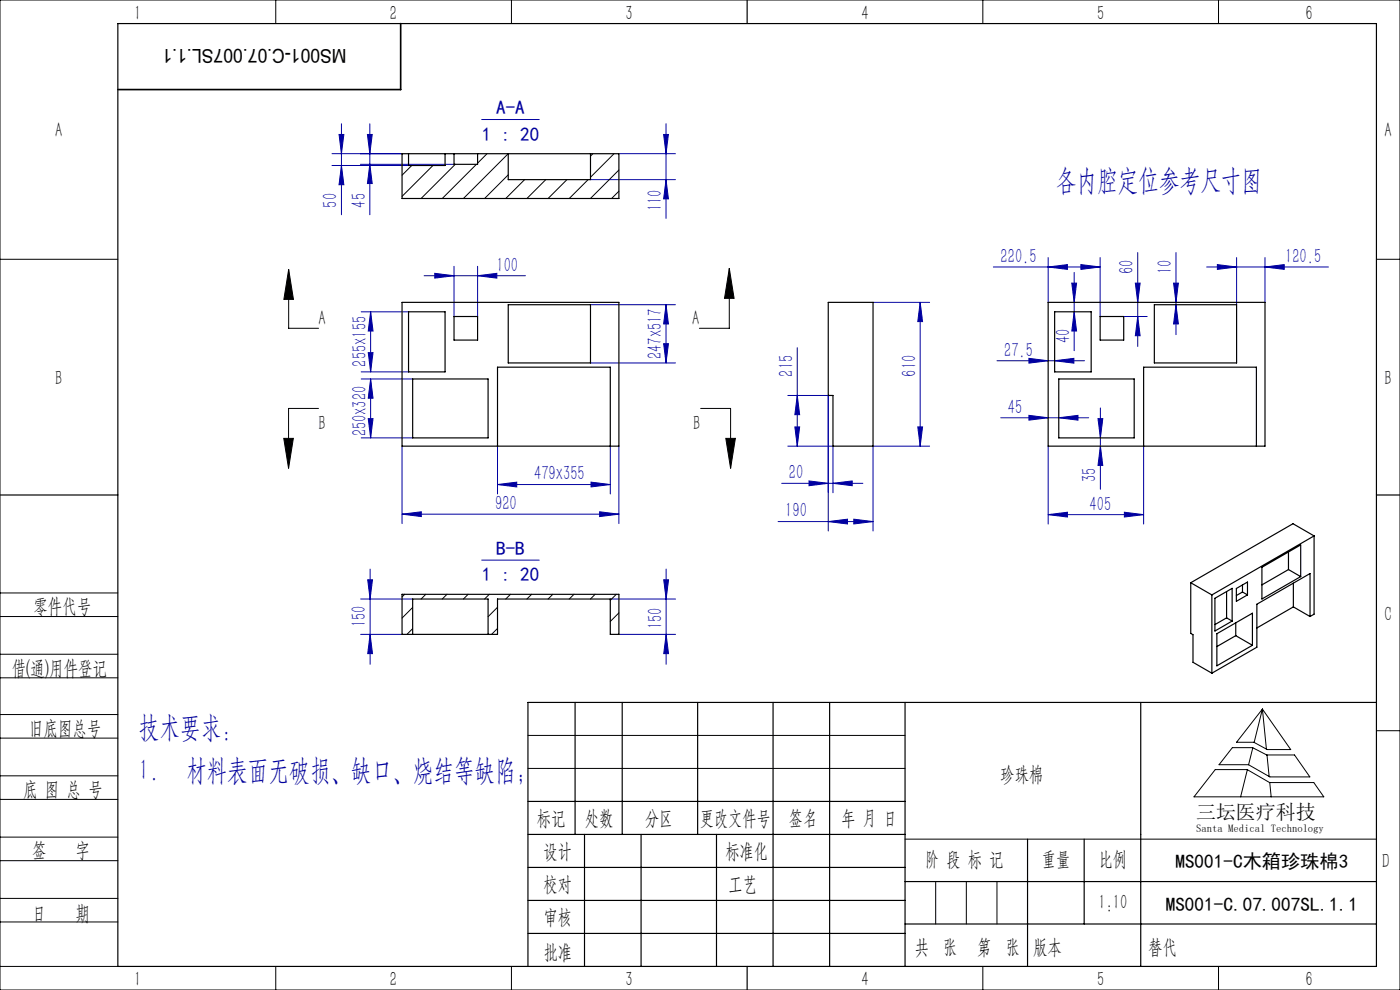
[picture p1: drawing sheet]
<svg xmlns="http://www.w3.org/2000/svg" width="297mm" height="210mm" viewBox="0 0 297 210" stroke-linecap="round" stroke-linejoin="round" font-family="sans-serif">
<g fill="none" stroke="#000" stroke-width=".21">
<path d="M0 0h297v210h-297zM58.5 0v5M108.5 0v5M208.5 0v5M258.5 0v5M0 55h25M61.2 57.2l1.1 6.3h-2.1zM61.2 57.2v12.4h6.4M154.7 56.9l1 6.4h-2zM154.7 56.9v12.7h-6.3M292 55h5M60.2 93h2l-1 6.3z"/>
<path d="M67.6 86.6h-6.4v12.7M148.6 86.6h6.4v12.7M154 93h2l-1 6.3zM0 138.8h25M0 125.8h25M0 130.8h25M0 143.8h25M0 156.6h25M0 151.6h25M112 156h80M261.4 158.6h4.3l3 1.5h5.9l3.3 4.7h-8.5l-4.5-2.6h-6.3zM265.8 158.6l-.9 3.6"/>
<path d="M267.8 150.4l6 8.6h-5l-2.8-1.5h-3.7zM267.8 150.4l-1.7 7.1M267.8 150.4l.9 8.5M292 155h5M0 169.6h25M0 164.6h25M0 177.6h25M112 163h80M192 178h100M257.8 163.2h6.8l4.7 2.8h9.4l2.1 3h-27.5zM264.6 163.3l-1.4 5.7M268.8 160.1l.4 4.6"/>
<path d="M269.4 166l.3 3M0 182.6h25M0 190.6h25M0 195.6h25M198.5 187v9M205 187v9M211.5 187v9M0 205h25M58.5 205v5M108.5 205v5M208.5 205v5M258.5 205v5"/>
</g>
<g fill="none" stroke="#0000a0" stroke-width=".21">
<path d="M70.4 35.1h16.3M70.4 32.6h14.9M71.9 28.5h1l-.5 4.1zM72.4 35.1l.5 4.1h-1zM72.4 26.3v19.3M76.5 34.9h19.8M77.9 28.5h1.1l-.5 4.1zM78.5 34.9l.5 4h-1.1zM78.5 26.3v19.3M102.2 25.4h12.2M125.3 38.1h18M131.3 32.6h12"/>
<path d="M140.8 28.5h1l-.5 4.1zM141.3 26.3v20M141.3 38.1l.5 4.1h-1zM90 58.5h21.5M92.2 58l4.1 .5-4.1 .5zM96.3 56.5v10.6M101.3 58.5l4.1-.5v1zM101.3 56.5v10.6M210.7 56.6h22.7M222.4 56.6l4-.5v1zM222.4 54.6v9.5M227.9 57.8v16.6"/>
<path d="M229.3 56.1l4.1 .5-4.1 .5zM233.4 54.6v12.5M241.4 53.6v19.9M249.5 53.6v17.4M256 56.6h25.8M258.3 56.1l4 .5-4 .5zM262.3 54.6v10M268.4 56.6l4-.5v1zM268.4 54.6v9.5M76.6 78.9h10.1M76.6 66.1h10.1M78.1 74.8h1l-.5 4.1z"/>
<path d="M78.6 66.1l.5 4.1h-1zM78.6 66.1v12.8M125.3 77h18M125.3 64.6h18M140.8 72.9h1l-.5 4.1zM141.3 64.6l.5 4.1h-1zM141.3 64.6v12.4M169.1 73.8v20.8M185.2 64.1h12M195.2 64.1v30.5M195.2 64.1l.5 4.1h-1zM211.5 76.5h18.6"/>
<path d="M218.3 76l4.1 .5-4.1 .5zM223.7 76.5l4.1-.5v1zM227.4 60.1h1l-.5 4zM227.9 66.1l.5 4.1h-1zM238.4 67.1h5M240.9 60.1h1l-.5 4zM241.4 67.1l.5 4.1h-1zM249 60.1h1l-.5 4zM249.5 64.6l.5 4.1h-1zM76.6 80.4h10.9M76.6 92.9h10.9M78.1 88.8h1l-.5 4.1z"/>
<path d="M78.6 80.4v12.5M78.6 80.4l.5 4.1h-1zM85.3 94.6v16.5M105.5 94.6v10.2M129.5 94.6v10.2M131.3 94.6v16.5M167.1 83.9h8.6v28.7M167.1 94.6h9.6v9.9M168.6 90.6h1l-.5 4zM169.1 83.9l.5 4.1h-1zM194.7 90.6h1l-.5 4zM197.2 94.6h-12v18"/>
<path d="M212.3 88.6h18.7M218.3 88.1l4.1 .5-4.1 .5zM222.4 94.6v16.6M224.6 88.6l4.1-.5v1zM232.9 88.8h1l-.5 4.1zM233.4 86.5v17.3M233.4 94.6l.5 4.1h-1zM242.6 94.6v16.6M85.3 109.1l4.1-.5v1zM85.3 109.1h46M102.2 118.8h12.2M105.5 102.8l4.1-.5v1z"/>
<path d="M105.5 102.8h24M125.4 102.3l4.1 .5-4.1 .5zM127.2 108.6l4.1 .5-4.1 .5zM165.1 110.6h20.1M165.8 102.5h17.3M171.6 102l4.1 .5-4.1 .5zM175.7 110.6l4.1-.5v1zM176.7 102.5l4.1-.5v1zM181.1 110.1l4.1 .5-4.1 .5zM222.4 109.2l4-.5v1zM222.4 109.2h20.2M238.5 108.7l4.1 .5-4.1 .5z"/>
<path d="M76.5 134.6h8.8M76.5 127.1h11M78 123h1l-.5 4.1zM78.5 120.7v20.2M78.5 134.6l.5 4h-1zM129.5 127.1h13.8M131.3 134.6h12M140.8 123h1l-.5 4.1zM141.3 120.7v20.2M141.3 134.6l.5 4h-1z"/>
</g>
<g fill="none" stroke="#000" stroke-width=".25">
<path d="M25 5h267v200h-267zM158.5 0v5M0 105h25M292 105h5M122 149v28M132 149v28M148 149v28M164 149v56M176 149v56M192 149v56M242 149v56M292 149h-180v56"/>
<path d="M112 170h80M112 177h80M124 177v28M136 177v28M152 177v28M218 178v27M230 178v18M112 184h80M112 191h80M112 198h80M192 187h100M192 196h100"/>
<path d="M158.5 205v5"/>
</g>
<path d="M85 5v14h-60" fill="none" stroke="#000" stroke-width=".35"/>
<g fill="#000">
<path d="M154.7 56.9l1 6.4h-2zM61.2 57.2l1.1 6.3h-2.1z"/>
<path d="M154 93h2l-1 6.3zM60.2 93h2l-1 6.3z"/>
</g>
<g fill="#0000a0">
<path d="M101.3 58.5l4.1-.5v1zM92.2 58l4.1 .5-4.1 .5zM125.4 102.3l4.1 .5-4.1 .5zM105.5 102.8l4.1-.5v1zM224.6 88.6l4.1-.5v1zM218.3 88.1l4.1 .5-4.1 .5zM223.7 76.5l4.1-.5v1zM218.3 76l4.1 .5-4.1 .5zM229.3 56.1l4.1 .5-4.1 .5zM222.4 56.6l4-.5v1z"/>
<path d="M85.3 109.1l4.1-.5v1zM127.2 108.6l4.1 .5-4.1 .5zM222.4 109.2l4-.5v1zM238.5 108.7l4.1 .5-4.1 .5zM258.3 56.1l4 .5-4 .5zM268.4 56.6l4-.5v1z"/>
<path d="M171.6 102l4.1 .5-4.1 .5zM176.7 102.5l4.1-.5v1z"/>
<path d="M181.1 110.1l4.1 .5-4.1 .5zM175.7 110.6l4.1-.5v1z"/>
<path d="M78.1 74.8h1l-.5 4.1zM78.6 66.1l.5 4.1h-1zM140.8 72.9h1l-.5 4.1zM141.3 64.6l.5 4.1h-1zM227.9 66.1l.5 4.1h-1zM227.4 60.1h1l-.5 4zM241.4 67.1l.5 4.1h-1zM240.9 60.1h1l-.5 4zM249.5 64.6l.5 4.1h-1zM249 60.1h1l-.5 4z"/>
<path d="M78.5 134.6l.5 4h-1zM78 123h1l-.5 4.1z"/>
<path d="M72.4 35.1l.5 4.1h-1zM71.9 28.5h1l-.5 4.1zM78.5 34.9l.5 4h-1.1zM77.9 28.5h1.1l-.5 4.1z"/>
<path d="M169.1 83.9l.5 4.1h-1zM168.6 90.6h1l-.5 4z"/>
<path d="M78.6 80.4l.5 4.1h-1zM78.1 88.8h1l-.5 4.1zM140.8 28.5h1l-.5 4.1zM141.3 38.1l.5 4.1h-1zM232.9 88.8h1l-.5 4.1zM233.4 94.6l.5 4.1h-1z"/>
<path d="M140.8 123h1l-.5 4.1zM141.3 134.6l.5 4h-1z"/>
<path d="M195.2 64.1l.5 4.1h-1zM194.7 90.6h1l-.5 4z"/>
</g>
<g fill="none" stroke="#000" stroke-width=".25">
<path d="M85.3 32.6h46v9.5h-46zM86.7 32.6v2.5h7.7v-2.5M96.3 32.6v2.3h5v-2.3M107.8 32.6v5.5h17.5v-5.5M85.3 64.1h46v30.5h-46zM86.7 66.1h7.7v12.8h-7.7zM96.3 67.1h5v5h-5zM107.8 64.6h17.5v12.4h-17.5zM175.7 64.1h9.5v30.5h-8.5v-10.7h-1zM222.4 64.1h46v30.5h-46zM223.7 66.1h7.8v12.8h-7.8zM233.4 67.1h5v5h-5z"/>
<path d="M244.9 64.6h17.4v12.4h-17.4zM87.5 80.4h16v12.5h-16zM105.5 94.6v-16.7h24v16.7M224.6 80.4h16v12.5h-16zM242.6 94.6v-16.7h23.9v16.7M273.3 117.1v3.7M278.8 113.7l-21.7 12.5M278.8 113.7v16.6l-.9 .5M278.8 113.7l-4.5-2.6-21.7 12.5M85.3 126.1h46v8.5h-1.8v-7.5h-24v7.5h-20.2zM87.5 134.6v-7.5h16v7.5M252.6 123.6v10.8l.5 .2v5.9l4 2.3"/>
<path d="M252.6 123.6l4.5 2.6M257.1 126.2v16.6M257.7 126.9l3.7-2.1v6.9l-3.7 2.2zM258.2 134.4l7.5-4.3v6.8l-7.5 4.3zM260.2 125.5v5.6M260.2 131.1l-2.5 1.4M260.2 131.1l1.2 .6M262.2 132.1v2.7M262.2 134.8l-4 2.4M262.2 134.8l3.5 2.1M262.3 124.8l2.3-1.3v2.7l-2.3 1.4zM263.6 125.6l-1.3 .7"/>
<path d="M263.6 124.1v1.5M263.6 125.6l1 .6M267.7 120.3l8.2-4.7v6.7l-8.2 4.8zM273.3 120.8l-5.6 3.3M273.3 120.8l2.6 1.5M274.4 123.7v5M274.4 128.7l-7.8 4.5M274.4 128.7l3.5 2.1M277.9 130.8v-9.1l-11.3 6.5v9.1l-9.5 5.5"/>
</g>
<g fill="none" stroke="#000" stroke-width=".21">
<path d="M85.4 32.6l-.1 .1M87.4 35.1l-2.1 2.1M91.8 35.1l-6.5 6.6M96.6 34.9l-7.3 7.2M101.1 34.9l-7.3 7.2M103.3 32.6l-2 2M107.8 32.6l-9.5 9.5M107.8 37.1l-5 5M111.3 38.1l-4 4M115.8 38.1l-4 4M120.3 38.1l-4 4M124.8 38.1l-4 4"/>
<path d="M125.8 32.6l-.5 .5M130.3 32.6l-5 5M131.3 36.1l-6 6M131.3 40.6l-1.6 1.5M85.8 126.1l-.5 .5M87.5 128.9l-2.2 2.2M87.5 133.3l-1.2 1.3M90.3 126.1l-1 1M94.8 126.1l-1 1M99.3 126.1l-1 1M103.8 126.1l-1 1M105.5 128.8l-2 2"/>
<path d="M105.5 133.3l-1.2 1.3M108.3 126.1l-1 1M112.8 126.1l-1 1M117.3 126.1l-1 1M121.8 126.1l-1 1M126.3 126.1l-1 1M130.7 126.1l-1.2 1.2M131.3 130l-1.8 1.8M131.3 134.5l-.1 .1"/>
</g>
<g font-size="6.3" fill="#0000a0">
<text x="224" y="40.2">各内腔定位参考尺寸图</text>
<text x="29.5" y="156.3">技术要求：</text>
<text x="29.5" y="165.5">1.</text>
<text x="39.5" y="165.5">材料表面无破损、缺口、烧结等缺陷；</text>
</g>
<g font-size="4.4">
<text x="28.5" y="4.1">1</text>
<text x="82.7" y="4.1">2</text>
<text x="132.7" y="4.1">3</text>
<text x="182.7" y="4.1">4</text>
<text x="232.7" y="4.1">5</text>
<text x="277" y="4.1">6</text>
<text x="11.7" y="29.1">A</text>
<text x="293.7" y="29.1">A</text>
<text x="67.6" y="68.9">A</text>
<text x="146.8" y="68.9">A</text>
<text x="11.7" y="81.6">B</text>
<text x="293.7" y="81.6">B</text>
<text x="67.6" y="91.1">B</text>
<text x="147.1" y="91.1">B</text>
<text x="7.1" y="130.1">零件代号</text>
<text x="293.7" y="131.6">C</text>
<text x="2.5" y="143.2">借(通)用件登记</text>
<text x="6.2" y="155.8">旧底图总号</text>
<text x="212.2" y="165.6">珍珠棉</text>
<text x="4.9" y="168.9">底 图 总 号</text>
<text x="113.9" y="174.9">标记</text>
<text x="124.1" y="174.9">处数</text>
<text x="136.9" y="174.9">分区</text>
<text x="148.5" y="174.9">更改文件号</text>
<text x="167.4" y="174.9">签名</text>
<text x="178.5" y="174.9">年 月 日</text>
<text x="6.8" y="181.9">签</text>
<text x="16" y="181.9">字</text>
<text x="115.3" y="181.9">设计</text>
<text x="153.9" y="181.9">标准化</text>
<text x="196.3" y="183.7">阶 段 标 记</text>
<text x="221" y="183.7">重量</text>
<text x="233.1" y="183.7">比例</text>
<text x="293.2" y="184.1">D</text>
<text x="115.3" y="189">校对</text>
<text x="154.6" y="189">工艺</text>
<text x="6.8" y="195.2">日</text>
<text x="16" y="195.2">期</text>
<text x="115.4" y="196">审核</text>
<text x="233" y="192.7">1:10</text>
<text x="115.3" y="203.4">批准</text>
<text x="194" y="202.4">共 张</text>
<text x="207.3" y="202.4">第 张</text>
<text x="219.1" y="202.4">版本</text>
<text x="28.5" y="209.1">1</text>
<text x="82.7" y="209.1">2</text>
<text x="132.7" y="209.1">3</text>
<text x="182.7" y="209.1">4</text>
<text x="232.7" y="209.1">5</text>
<text x="277" y="209.1">6</text>
</g>
<g font-size="4.4" fill="#0000a0">
<text x="71.6" y="44" transform="rotate(-90 71.6 44)">50</text>
<text x="77.6" y="44" transform="rotate(-90 77.6 44)">45</text>
<text x="140.4" y="44.8" transform="rotate(-90 140.4 44.8)">110</text>
<text x="105.3" y="57.6">100</text>
<text x="212.3" y="55.8">220.5</text>
<text x="240.5" y="58.2" transform="rotate(-90 240.5 58.2)">60</text>
<text x="248.6" y="58.2" transform="rotate(-90 248.6 58.2)">10</text>
<text x="272.6" y="55.8">120.5</text>
<text x="77.8" y="77.7" transform="rotate(-90 77.8 77.7)">255x155</text>
<text x="140.4" y="76.2" transform="rotate(-90 140.4 76.2)">247x517</text>
<text x="213" y="75.7">27.5</text>
<text x="227" y="72.9" transform="rotate(-90 227 72.9)">40</text>
<text x="168.3" y="79.9" transform="rotate(-90 168.3 79.9)">215</text>
<text x="194.3" y="79.9" transform="rotate(-90 194.3 79.9)">610</text>
<text x="213.8" y="87.7">45</text>
<text x="77.8" y="92.6" transform="rotate(-90 77.8 92.6)">250x320</text>
<text x="113.3" y="101.9">479x355</text>
<text x="167.4" y="101.7">20</text>
<text x="232.6" y="102.3" transform="rotate(-90 232.6 102.3)">35</text>
<text x="105" y="108.2">920</text>
<text x="166.6" y="109.8">190</text>
<text x="231.1" y="108.3">405</text>
<text x="77.6" y="133.1" transform="rotate(-90 77.6 133.1)">150</text>
<text x="140.4" y="133.5" transform="rotate(-90 140.4 133.5)">150</text>
</g>
<text font-size="4.4" fill="#010000" x="243.6" y="202.4">替代</text>
<text font-size="4.2" x="253.7" y="173.7">三坛医疗科技</text>
<g font-size="4.1">
<text x="73.5" y="10.4" transform="rotate(-180 73.5 10.4)">MS001-C.07.007SL.1.1</text>
<text x="249.4" y="184">MS001-C木箱珍珠棉3</text>
<text x="247.3" y="193.1">MS001-C.07.007SL.1.1</text>
</g>
<g font-size="4.1" fill="#0000a0">
<text x="102.2" y="29.9">1 : 20</text>
<text x="105.2" y="24.2">A-A</text>
<text x="105.2" y="117.7">B-B</text>
<text x="102.2" y="123.3">1 : 20</text>
</g>
<text font-size="2.3" x="253.7" y="176.6">Santa Medical Technology</text>
</svg>
